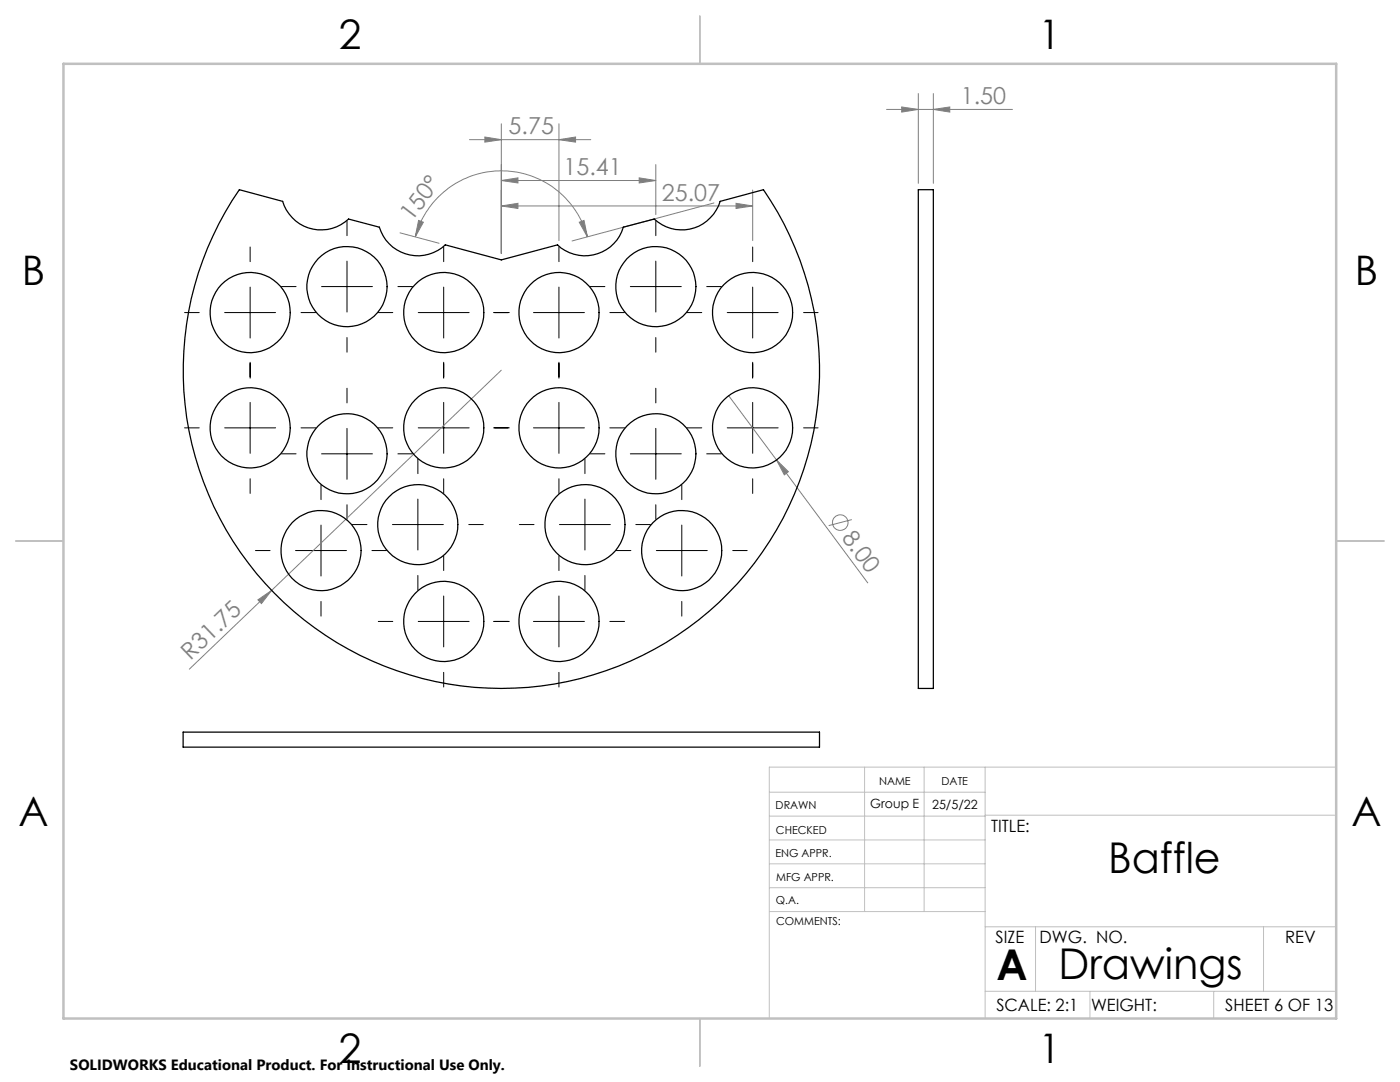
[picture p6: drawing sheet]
<svg xmlns="http://www.w3.org/2000/svg" width="279mm" height="216mm" viewBox="0 0 279 216" stroke-linecap="round" stroke-linejoin="round" font-family="sans-serif">
<g fill="none" stroke="#808080" stroke-width=".2">
<path d="M183.3 18.7v17.9M186.3 18.7v17.9M93.7 27.9h24.2M96.8 27.3l3.2 .6-3.2 .5zM100 36l3.4-.5v1zM100 24.7v25.9M100 36h30.9M111.5 27.9l3.4-.6v1.1zM111.5 24.7v23.3M127.6 35.5l3.3 .5-3.3 .5zM130.9 32.8v10M150.2 37.9v10.1"/>
<path d="M176.9 21.8h25.2M180 21.3l3.3 .5-3.3 .6zM186.3 21.8l3.2-.5v1.1zM79.8 46.5l7.8 2M82.9 47.3a17.8 17.8 0 0 1 17.1-13.2 17.8 17.8 0 0 1 17.2 13.2M83.5 44l1 .3-1.6 3zM100 41.1l3.4-.5v1zM100 41.1h50.2M115.6 44.3l1-.3 .6 3.3zM142.5 40.5l-28.3 7.6M146.9 40.6l3.3 .5-3.3 .5zM100 73.9l-45.8 43.9"/>
<path d="M145.4 79l27.8 37.3M155 91.8l2.3 2.3-.8 .7zM51.5 119.7l2.7-1.9-2 2.6zM54.2 117.8l-16.4 15.7M170 103.7l-4.6 1.2"/>
<circle cx="167.7" cy="104.3" r="1.56"/>
</g>
<g fill="none" stroke="#000" stroke-width=".2">
<path d="M49.9 49.3v2.9M49.9 57.3v10.2M56.2 57.2h2.9M64.2 57.2h10.1M69.3 44.1v2.9M69.3 52.1v10.2M79.4 57.2h2.9M88.5 49.3v2.9M88.5 57.3v10.2M111.5 49.3v2.9M111.5 57.3v10.2M117.8 57.2h2.9"/>
<path d="M125.8 57.2h10.2M130.9 44.1v2.9M130.9 52.1v10.2M141 57.2h3M150.2 49.3v2.9M150.2 57.3v10.2M36.8 62.4h3M44.8 62.4h10.2M49.9 72.3v3.2M60.1 62.4h2.9M69.3 67.3v3M69.3 77.5v2.9"/>
<path d="M75.5 62.4h2.9M83.5 62.4h10.1M88.5 72.3v3.2M98.5 62.4h3.1M106.5 62.4h10.1M111.5 72.3v3.2M121.7 62.4h2.9M130.9 67.3v3M130.9 77.5v2.9M137.1 62.4h3M145.1 62.4h10.2M150.2 72.3v3.2"/>
<path d="M160.4 62.4h2.9M36.8 85.4h3M44.8 85.4h10.2M49.9 80.3v10.2M49.9 95.5v3M56.2 90.6h2.9M60.1 85.4h2.9M64.1 96.8v2.9M64.2 90.6h10.1M69.3 85.5v10.1M75.5 85.4h2.9M79.4 90.6h2.9"/>
<path d="M83.4 91.6v2.9M83.4 99.6v10.1M83.5 85.4h10.1M88.5 80.3v10.2M88.5 95.5v3M98.5 85.4h3.1M106.5 85.4h10.1M111.5 80.3v10.2M111.5 95.5v3M116.7 91.6v2.9M116.7 99.6v10.1M117.8 90.6h2.9"/>
<path d="M121.7 85.4h2.9M125.8 90.6h10.2M130.9 85.5v10.1M136.1 96.8v2.9M137.1 85.4h3M141 90.6h3M145.1 85.4h10.2M150.2 80.3v10.2M150.2 95.5v3M160.4 85.4h2.9M51 109.9h2.9M59 109.9h10.1"/>
<path d="M64.1 104.8v10.1M69.3 100.7v2.9M70.3 104.7h2.9M74.2 109.9h3M78.3 104.7h10.2M83.4 114.8v3M88.5 110.9v2.9M88.5 118.9v10.2M93.6 104.7h2.8M103.6 104.7h3M111.5 110.9v2.9M111.5 118.9v10.2"/>
<path d="M111.7 104.7h10.1M116.7 114.8v3M123 109.9h2.9M126.9 104.7h2.9M130.9 100.7v2.9M131 109.9h10.1M136.1 104.8v10.1M146.2 109.9h2.9M64.1 120v2.9M75.5 124h2.9M83.5 124h10.1M88.5 134.2v2.9"/>
<path d="M98.5 124h3.1M106.5 124h10.1M111.5 134.2v2.9M121.7 124h2.9M136.1 120v2.9"/>
</g>
<g fill="none" stroke="#c0c0c0" stroke-width=".2">
<path d="M153.5 158.1h43.1M172.5 153.1v28.8M184.4 153.1v28.8M196.6 153.1v50.1M266.7 153.1h-113.2v50.1M153.5 167.6h43.1M153.5 162.8h43.1M153.5 172.4h43.1M153.5 177.1h43.1M196.6 162.7h70.1M153.6 181.9h43M196.6 197.8h70.1"/>
<path d="M196.6 184.9h70.1M206.7 184.9v12.9M217.5 197.8v5.4M242.2 197.8v5.4M252.2 184.9v12.9"/>
</g>
<path d="M139.7 3.2v9.5M3.1 107.9h9.6M266.7 107.9h9.5M139.7 203.2v9.6" fill="none" stroke="#c0c0c0" stroke-width=".25"/>
<path d="M12.7 12.7h254v190.5h-254z" fill="none" stroke="#c0c0c0" stroke-width=".5"/>
<g fill="#808080">
<path d="M51.5 119.7l2.7-1.9-2 2.6z"/>
<path d="M155 91.8l2.3 2.3-.8 .7z"/>
<path d="M96.8 27.3l3.2 .6-3.2 .5zM111.5 27.9l3.4-.6v1.1zM100 36l3.4-.5v1zM127.6 35.5l3.3 .5-3.3 .5zM100 41.1l3.4-.5v1zM146.9 40.6l3.3 .5-3.3 .5z"/>
<path d="M186.3 21.8l3.2-.5v1.1zM180 21.3l3.3 .5-3.3 .6z"/>
<path d="M115.6 44.3l1-.3 .6 3.3zM83.5 44l1 .3-1.6 3z"/>
</g>
<g fill="none" stroke="#000" stroke-width=".25">
<path d="M47.8 37.9l8.6 2.3a8 8 0 0 0 13.2 3.5l6.1 1.6a8 8 0 0 0 13.2 3.6l11.1 3 11.3-3a8 8 0 0 0 13.1-3.6l6.2-1.6a8 8 0 0 0 13.1-3.5l8.7-2.3a63.5 63.5 0 0 1-52.3 99.5 63.5 63.5 0 0 1-52.3-99.5zM183.3 37.9h3v99.5h-3zM36.5 146.1h127v3h-127z"/>
<circle cx="69.2" cy="57.2" r="8"/>
<circle cx="130.9" cy="57.2" r="8"/>
<circle cx="49.9" cy="62.4" r="8"/>
<circle cx="88.6" cy="62.4" r="8"/>
<circle cx="111.6" cy="62.4" r="8"/>
<circle cx="150.2" cy="62.4" r="8"/>
<circle cx="49.9" cy="85.4" r="8"/>
<circle cx="69.3" cy="90.5" r="8"/>
<circle cx="88.6" cy="85.4" r="8"/>
<circle cx="111.6" cy="85.4" r="8"/>
<circle cx="130.9" cy="90.5" r="8"/>
<circle cx="150.2" cy="85.4" r="8"/>
<circle cx="64.1" cy="109.9" r="8"/>
<circle cx="83.4" cy="104.7" r="8"/>
<circle cx="116.7" cy="104.7" r="8"/>
<circle cx="136" cy="109.8" r="8"/>
<circle cx="88.6" cy="124" r="8"/>
<circle cx="111.6" cy="124" r="8"/>
</g>
<g font-size="8.5">
<text x="221.1" y="174.2">Baffle</text>
<text x="198.9" y="195.5">A</text>
<text x="211.2" y="195.4">Drawings</text>
</g>
<g font-size="8.1">
<text x="67.6" y="9.7">2</text>
<text x="207.3" y="9.7">1</text>
<text x="4.4" y="57">B</text>
<text x="270.4" y="57">B</text>
<text x="3.7" y="164.9">A</text>
<text x="269.7" y="164.9">A</text>
<text x="67.6" y="212.2">2</text>
<text x="207.3" y="212.2">1</text>
</g>
<g font-size="4.7" fill="#808080">
<text x="191.7" y="20.8">1.50</text>
<text x="101.5" y="26.8">5.75</text>
<text x="112.5" y="35">15.41</text>
<text x="132.1" y="40.1">25.07</text>
<text x="82.2" y="44.3" transform="rotate(-53 82.2 44.3)">150°</text>
<text x="167.9" y="107.3" transform="rotate(53 167.9 107.3)">8.00</text>
<text x="38" y="131.9" transform="rotate(-44 38 131.9)">R31.75</text>
</g>
<g font-size="3.4">
<text x="197.8" y="166">TITLE:</text>
<text x="198.7" y="188.1">SIZE</text>
<text x="207.5" y="188.1">DWG. NO.</text>
<text x="256.5" y="188.2">REV</text>
<text x="198.8" y="201.7">SCALE: 2:1</text>
<text x="217.7" y="201.8">WEIGHT:</text>
<text x="244.5" y="201.7">SHEET 6 OF 13</text>
</g>
<text font-size="3" x="14" y="213.5">SOLIDWORKS Educational Product. For Instructional Use Only.</text>
<g font-size="2.5">
<text x="173.7" y="161.3">Group E</text>
<text x="186" y="161.4">25/5/22</text>
</g>
<g font-size="2.2">
<text x="154.8" y="161.4">DRAWN</text>
<text x="175.4" y="156.6">NAME</text>
<text x="187.9" y="156.7">DATE</text>
<text x="154.9" y="166.3">CHECKED</text>
<text x="154.8" y="171">ENG APPR.</text>
<text x="154.9" y="175.7">MFG APPR.</text>
<text x="154.9" y="180.4">Q.A.</text>
<text x="154.9" y="184.6">COMMENTS:</text>
</g>
</svg>
